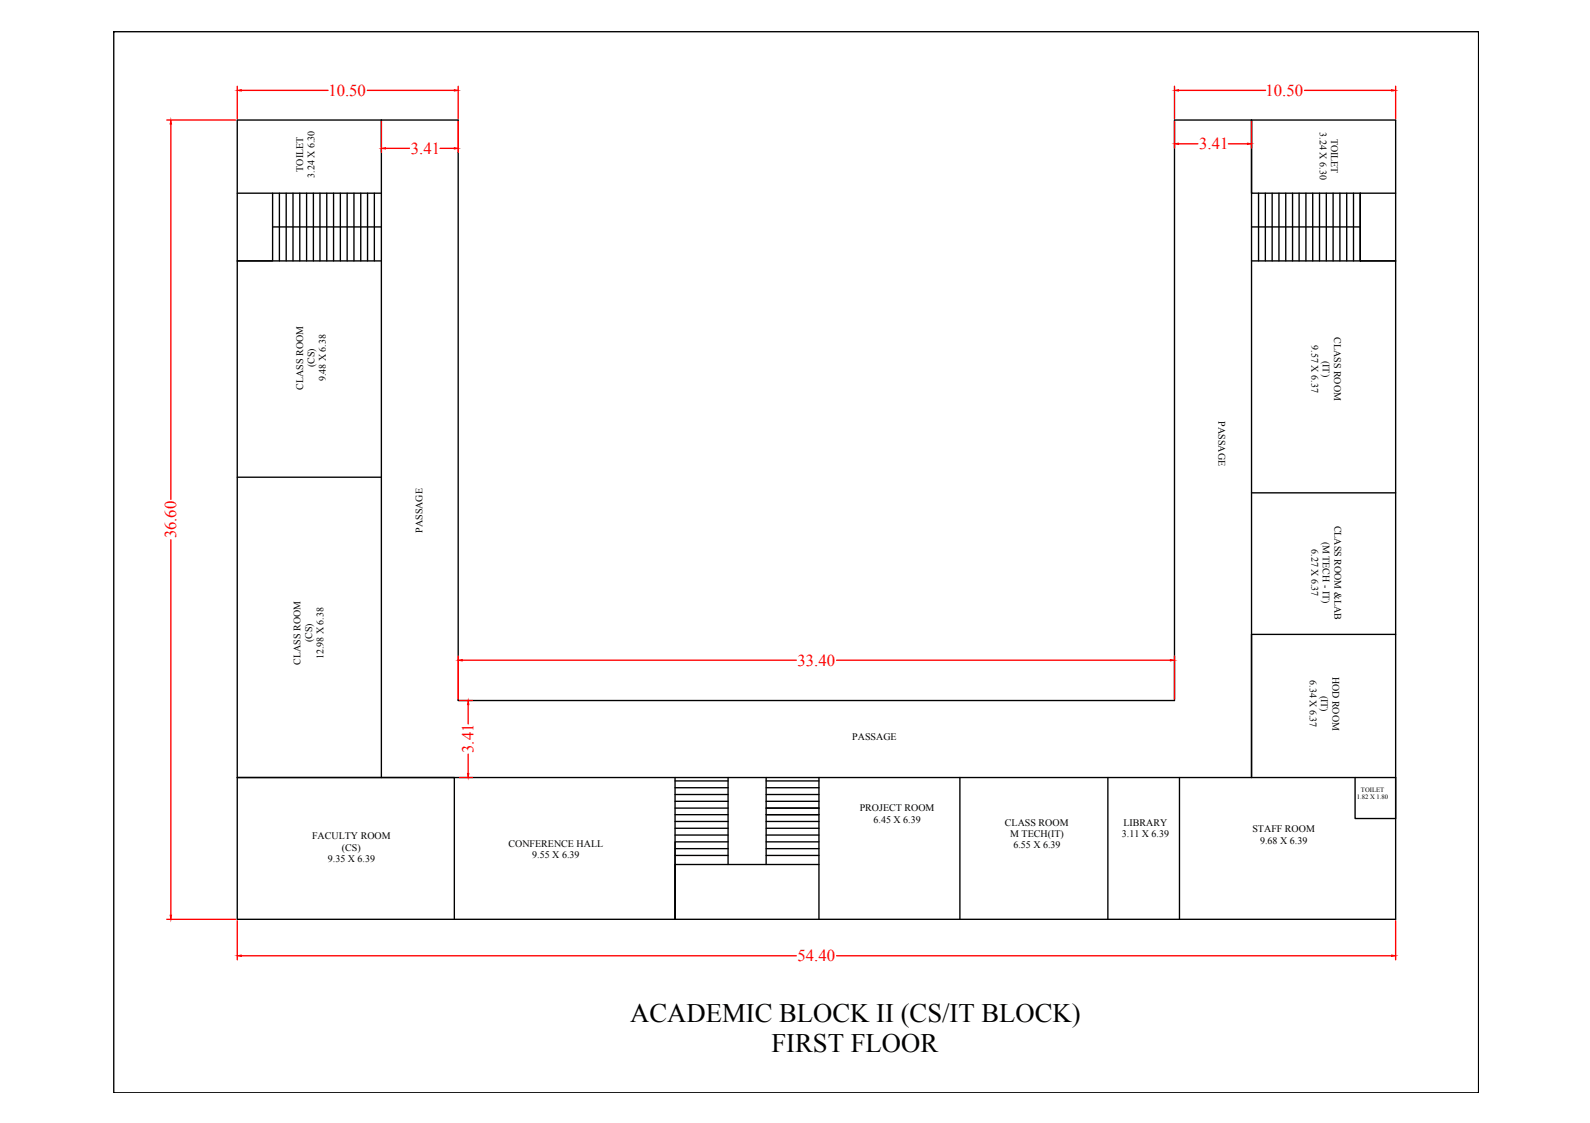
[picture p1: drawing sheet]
<svg xmlns="http://www.w3.org/2000/svg" width="297mm" height="210mm" viewBox="0 0 297 210" stroke-linecap="round" stroke-linejoin="round" font-family="sans-serif">
<!-- layer: 0 -->
<g fill="none" stroke="#000" stroke-width=".25">
<path d="M21.3 5.9h254.9v198.4h-254.9zM44.3 22.4h41.3v108.5h133.8v-108.5h41.3v149.4h-216.4zM44.3 36.1h26.9M50.9 36.1v12.7h-6.6h26.9M52.2 36.1v12.7M53.5 36.1v12.7M54.7 36.1v12.7M56 36.1v12.7M57.3 36.1v12.7M58.5 36.1v12.7M59.8 36.1v12.7M61 36.1v12.7"/>
<path d="M62.3 36.1v12.7M63.6 36.1v12.7M64.9 36.1v12.7M66.1 36.1v12.7M67.4 36.1v12.7M68.7 36.1v12.7M69.9 36.1v12.7M71.2 22.4v122.9M235.1 36.1v12.7M236.4 36.1v12.7M237.7 36.1v12.7M238.9 36.1v12.7"/>
<path d="M240.2 36.1v12.7M241.5 36.1v12.7M242.7 36.1v12.7M244 36.1v12.7M245.2 36.1v12.7M246.5 36.1v12.7M247.8 36.1v12.7M249 36.1v12.7M250.3 36.1v12.7M251.6 36.1v12.7M252.9 36.1v12.7M260.7 36.1h-26.9v-13.7v122.9v-26.7h26.9"/>
<path d="M50.9 42.4h20.3M233.8 48.8h26.9h-6.6v-12.7v12.7M233.8 42.4h20.3M44.3 89.2h26.9M233.8 92.1h26.9M126.1 145.3v26.5M126.1 158.6h9.9M126.1 159.9h9.9M126.1 156.1h9.9M126.1 154.8h9.9M126.1 153.5h9.9M126.1 152.3h9.9"/>
<path d="M126.1 151h9.9M126.1 149.8h9.9M126.1 148.5h9.9M126.1 147.2h9.9M126.1 146h9.9M136 157.4h-9.9v14.4M136 145.3v16.3M143.1 158.6h9.9M143.1 159.9h9.9M143.1 156.1h9.9M143.1 154.8h9.9M143.1 153.5h9.9"/>
<path d="M143.1 152.3h9.9M143.1 151h9.9M143.1 149.8h9.9M143.1 148.5h9.9M143.1 147.2h9.9M143.1 146h9.9M143.1 157.4h9.9M143.1 145.3v16.3M153 145.3v26.5M179.3 145.3v26.5M207 145.3v26.5M220.3 145.3v26.5"/>
<path d="M253.2 145.3v7.7h7.5v-7.7h-216.4h40.6v26.5M153 161.6h-26.9v10.2"/>
</g>
<!-- layer: 3.05 -->
<g fill="none" stroke="#f00" stroke-width=".25">
<path d="M44.3 16.1v6.1M45.1 16.9h16.2M68.6 16.9h16.3M85.6 16.1v6.1M219.4 16.1v6.1M220.2 16.9h16.2M243.7 16.9h16.3M260.7 16.1v6.1M31.2 22.4h12.8M31.9 23.2v70.1M71.2 22.7v5.8M72 27.7h4.5"/>
<path d="M82.2 27.7h2.7M85.6 22.7v5.8M219.4 22.7v4.9M220.2 26.9h3.6M229.5 26.9h3.5M233.8 22.7v4.9M31.9 100.9v70.2M85.6 122.6v8.1M85.9 130.9h2.3M86.4 123.4h62.4M87.5 131.7v3.6M156.3 123.4h62.4"/>
<path d="M219.4 122.6v8.1M85.9 145.3h2.3M87.5 141v3.6M31.2 171.8h12.8M44.3 172.1v7.3M45.1 178.6h103.7M156.3 178.6h103.7M260.7 172.1v7.3"/>
</g>
<g fill="#f00" stroke="#f00" stroke-width=".19">
<path d="M71.2 27.7l.8-.1v.3z"/>
<path d="M84.9 27.6l.7 .1-.7 .2z"/>
<path d="M219.4 26.9l.8-.1v.2z"/>
<path d="M233 26.8l.8 .1-.8 .1z"/>
<path d="M87.5 130.9l.1 .8h-.3z"/>
<path d="M87.3 144.6h.3l-.1 .7z"/>
<path d="M44.3 178.6l.8-.1v.3z"/>
<path d="M260 178.5l.7 .1-.7 .2z"/>
<path d="M31.9 22.4l.1 .8h-.2z"/>
<path d="M31.8 171.1h.2l-.1 .7z"/>
<path d="M85.6 123.4l.8-.1v.2z"/>
<path d="M218.7 123.3l.7 .1-.7 .1z"/>
<path d="M44.3 16.9l.8-.1v.2z"/>
<path d="M84.9 16.8l.7 .1-.7 .1z"/>
<path d="M219.4 16.9l.8-.1v.2z"/>
<path d="M260 16.8l.7 .1-.7 .1z"/>
</g>
<g font-size="5">
<text x="117.7" y="191.1">ACADEMIC BLOCK II (CS/IT BLOCK)</text>
<text x="144.1" y="196.7">FIRST FLOOR</text>
</g>
<g font-size="3.1" fill="#f00">
<text x="61.3" y="17.9">10.50</text>
<text x="236.4" y="17.9">10.50</text>
<text x="76.8" y="28.7">3.41</text>
<text x="224" y="27.9">3.41</text>
<text x="32.9" y="100.6" transform="rotate(-90 32.9 100.6)">36.60</text>
<text x="149" y="124.5">33.40</text>
<text x="88.5" y="140.7" transform="rotate(-90 88.5 140.7)">3.41</text>
<text x="149" y="179.7">54.40</text>
</g>
<g font-size="1.9">
<text x="246.5" y="24.8" transform="rotate(90 246.5 24.8)">3.24 X 6.30</text>
<text x="248.7" y="25.9" transform="rotate(90 248.7 25.9)">TOILET</text>
<text x="56.6" y="32.1" transform="rotate(-90 56.6 32.1)">TOILET</text>
<text x="58.8" y="33.2" transform="rotate(-90 58.8 33.2)">3.24 X 6.30</text>
<text x="245" y="64.6" transform="rotate(90 245 64.6)">9.57 X 6.37</text>
<text x="249.3" y="63" transform="rotate(90 249.3 63)">CLASS ROOM</text>
<text x="58.8" y="68.7" transform="rotate(-90 58.8 68.7)">(CS)</text>
<text x="60.9" y="71.3" transform="rotate(-90 60.9 71.3)">9.48 X 6.38</text>
<text x="247.1" y="67.4" transform="rotate(90 247.1 67.4)">(IT)</text>
<text x="56.6" y="72.9" transform="rotate(-90 56.6 72.9)">CLASS ROOM</text>
<text x="227.6" y="78.8" transform="rotate(90 227.6 78.8)">PASSAGE</text>
<text x="78.9" y="99.6" transform="rotate(-90 78.9 99.6)">PASSAGE</text>
<text x="247.1" y="101.2" transform="rotate(90 247.1 101.2)">(M TECH - IT)</text>
<text x="249.3" y="98.3" transform="rotate(90 249.3 98.3)">CLASS ROOM &amp;LAB</text>
<text x="245" y="102.6" transform="rotate(90 245 102.6)">6.27 X 6.37</text>
<text x="56.1" y="124.2" transform="rotate(-90 56.1 124.2)">CLASS ROOM</text>
<text x="58.3" y="120.1" transform="rotate(-90 58.3 120.1)">(CS)</text>
<text x="60.4" y="123.2" transform="rotate(-90 60.4 123.2)">12.98 X 6.38</text>
<text x="244.7" y="127.1" transform="rotate(90 244.7 127.1)">6.34 X 6.37</text>
<text x="246.8" y="130" transform="rotate(90 246.8 130)">(IT)</text>
<text x="249" y="126.4" transform="rotate(90 249 126.4)">HOD ROOM</text>
<text x="159.2" y="138.3">PASSAGE</text>
<text x="160.6" y="151.6">PROJECT ROOM</text>
<text x="163.2" y="153.8">6.45 X 6.39</text>
<text x="187.7" y="154.3">CLASS ROOM</text>
<text x="209.9" y="154.3">LIBRARY</text>
<text x="234" y="155.6">STAFF ROOM</text>
<text x="58.3" y="156.8">FACULTY ROOM</text>
<text x="61.3" y="161.1">9.35 X 6.39</text>
<text x="63.9" y="159">(CS)</text>
<text x="95" y="158.3">CONFERENCE HALL</text>
<text x="99.4" y="160.4">9.55 X 6.39</text>
<text x="188.7" y="156.4">M TECH(IT)</text>
<text x="189.3" y="158.5">6.55 X 6.39</text>
<text x="209.6" y="156.4">3.11 X 6.39</text>
<text x="235.4" y="157.7">9.68 X 6.39</text>
</g>
<g font-size="1.2">
<text x="253.4" y="149.4">1.82 X 1.80</text>
<text x="254.3" y="148">TOILET</text>
</g>
</svg>
